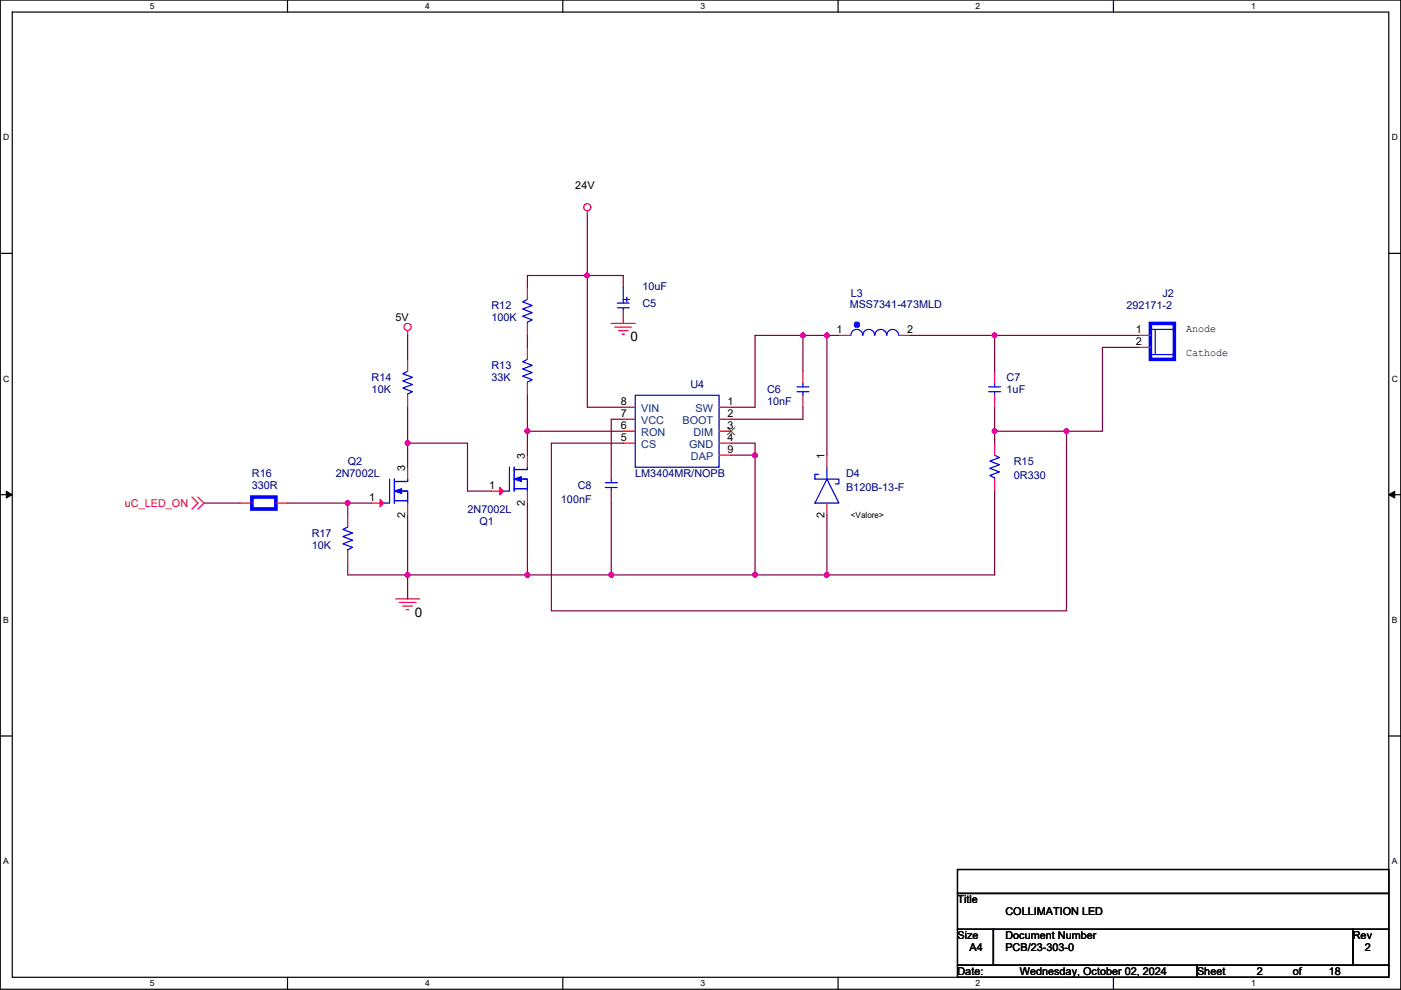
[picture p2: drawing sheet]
<svg xmlns="http://www.w3.org/2000/svg" width="297mm" height="210mm" viewBox="0 0 297 210" stroke-linecap="round" stroke-linejoin="round" font-family="sans-serif">
<path d="M.1 0h296.9v209.8h-296.9zM2.6 2.6h291.8v204.7h-291.8z" fill="none" stroke="#000" stroke-width=".25"/>
<g fill="#fff">
<path d="M31.8 .3h1v2h-1z"/>
<path d="M31.8 207.5h1v2.1h-1z"/>
</g>
<path d="M61 0v2.6M61 207.3v2.5" fill="none" stroke="#000" stroke-width=".25"/>
<g fill="#fff">
<path d="M90.1 .3h1v2h-1z"/>
<path d="M90.1 207.5h1v2.1h-1z"/>
</g>
<path d="M119.3 0v2.6M119.3 207.3v2.5" fill="none" stroke="#000" stroke-width=".25"/>
<g fill="#fff">
<path d="M148.5 .3h1v2h-1z"/>
<path d="M148.5 207.5h1v2.1h-1z"/>
</g>
<path d="M177.7 0v2.6M177.7 207.3v2.5" fill="none" stroke="#000" stroke-width=".25"/>
<g fill="#fff">
<path d="M206.9 .3h1v2h-1z"/>
<path d="M206.9 207.5h1v2.1h-1z"/>
</g>
<path d="M236.1 0v2.6M236.1 207.3v2.5" fill="none" stroke="#000" stroke-width=".25"/>
<g fill="#fff">
<path d="M265.2 .3h1v2h-1z"/>
<path d="M265.2 207.5h1v2.1h-1z"/>
<path d="M.7 28.2h1.3v2h-1.3z"/>
<path d="M295.1 28.2h1.3v2h-1.3z"/>
<path d="M.7 79.3h1.3v2.1h-1.3z"/>
<path d="M295.1 79.3h1.3v2.1h-1.3z"/>
</g>
<path d="M.1 53.7h2.5M294.4 53.7h2.6" fill="none" stroke="#000" stroke-width=".25"/>
<g fill="#fff">
<path d="M.7 130.5h1.2v2h-1.2z"/>
<path d="M295.1 130.5h1.2v2h-1.2z"/>
</g>
<path d="M.1 104.9h2.5M294.4 104.9h2.6" fill="none" stroke="#000" stroke-width=".25"/>
<path d="M1.3 104.2l1.3 .7-1.3 .7zM294.4 104.9l1.3-.7v1.4z" fill="#000" stroke="#000" stroke-width=".21"/>
<g fill="#fff">
<path d="M.7 181.7h1.2v2h-1.2z"/>
<path d="M295.1 181.7h1.2v2h-1.2z"/>
</g>
<path d="M.1 156.1h2.5M294.4 156.1h2.6M203 184.4h91.4v5.1h-91.4zM203 189.5h91.4v7.6h-91.4zM203 197.1h7.6v7.6h-7.6zM210.6 197.1h76.2v7.6h-76.2zM286.8 197.1h7.6v7.6h-7.6zM203 204.7h50.8v2.6h-50.8zM253.8 204.7h40.6v2.6h-40.6z" fill="none" stroke="#000" stroke-width=".25"/>
<g fill="none" stroke="#f00" stroke-width=".25">
<path d="M124.5 44.7v1M86.4 70.1v1M86.4 76.2v2.6M111.8 61v2.5M111.8 68.6v2.5M111.8 73.7v2.5M129.6 68.6h5.1M130.4 69.4h3.5M131.1 70.1h2.1M131.9 70.9h.5M132.1 61h.1M132.1 66.1v2.5"/>
<path d="M170.2 78.8v2.5M177.9 71.1h2.5M190.6 71.1h2.5M210.9 78.8v2.5M241.4 71.1h2.5M241.4 73.7h2.5M86.4 99.1v2.5M86.4 83.8v2.6M111.8 81.3v2.5M111.8 96.5v2.6M129.6 99.1v2.5M132.1 94h2.6"/>
<path d="M132.1 91.5h2.6M132.1 88.9h2.6M132.1 86.4h2.6M152.5 86.4h2.5M152.5 88.9h2.5M152.5 91.5h2.5M152.5 94h2.5M152.5 96.5h2.5M170.2 83.8v2.6M175.3 96.5v2.6M210.9 83.8v2.6M210.9 94v2.5"/>
<path d="M40.7 105.4l1.3 1.3-1.3 1.3M42 105.4l1.2 1.3-1.2 1.3M50.9 106.7h2.5M58.5 106.7h2.5M73.7 109.2v2.6M73.7 116.9v2.5M78.8 106.7h2.5M86.4 106.7v2.5M104.2 104.2h2.5M111.8 104.2v2.5M129.6 104.2v2.5M175.3 106.7v2.5"/>
<path d="M210.9 101.6v2.6M83.9 127h5.1M84.6 127.8h3.6M85.4 128.5h2M86.2 129.3h.5"/>
<circle cx="124.5" cy="43.9" r=".76"/>
<circle cx="86.4" cy="69.3" r=".76"/>
</g>
<g fill="none" stroke="#00f" stroke-width=".25">
<path d="M86.4 78.8l-1 .5 2 .7-2 .8 2 .8-2 .7 2 .8-1 .5v.2M111.8 63.5l-1 .5 2 .8-2 .8 2 .7-2 .8 2 .7-1 .5v.3M111.8 76.2l-1 .5 2 .8-2 .8 2 .7-2 .8 2 .7-1 .5v.3M130.9 64.3h2.5M130.9 65.3h2.5M132.1 65.3v.8M132.1 61v3.3M132.4 63.5h1M132.9 63v1M180.4 71.1a1.26 1.26 0 0 1 1.3-1.2 1.26 1.26 0 0 1 1.2 1.2 1.27 1.27 0 0 1 1.3-1.2 1.27 1.27 0 0 1 1.3 1.2 1.27 1.27 0 0 1 1.2-1.2 1.27 1.27 0 0 1 1.3 1.2 1.27 1.27 0 0 1 1.3-1.2 1.27 1.27 0 0 1 1.2 1.2M181.2 68.6l1 .5M181.2 68.6v.5l.2 .3"/>
<path d="M181.2 68.6l.2-.3h.5l-.5 1.1M181.4 68.3l.5 1.1M181.4 69.4h.5M181.9 68.3l.3 .3v.5M182.2 69.1l-.3 .3M182.2 68.6l-1 .5M243.9 69.9h5.1M243.9 75.2h5.1M244.9 69.9v5.3M108 99.1v5.1h-1.3M109 99.1v5.1M109.3 99.6h2.5v-.5v.5h-2.8"/>
<path d="M134.7 83.8h17.8v15.3h-17.8zM169 83.1h2.5M169 82.1h2.5M170.2 81.3v.8M170.2 83.1v.7M175.3 99.1v2.5M209.6 83.1h2.6M209.6 82.1h2.6M210.9 81.3v.8M210.9 83.1v.7M210.9 96.5l1 .5-2 .8 2 .8-2 .7 2 .8-2 .8 1 .5v.2M73.7 111.8l-1 .5 2 .8-2 .7 2 .8-2 .7 2 .8-1 .5v.3"/>
<path d="M82.6 101.6v5.1h-1.3M83.6 106.2h2.8M83.6 101.6v5.1M83.9 106.2h2.3M83.9 102.1h2.5v-.5v.5h-2.8M84.9 104.2h1.5v2.5v-2.5h-1M109 103.7h2.8M109.3 103.7h2.3M110.3 101.6h1.5v2.6v-2.6h-1M128.3 102.4h2.6M128.3 103.4h2.6M129.6 103.4v.8"/>
<path d="M129.6 101.6v.8M173.5 100.6h-.7v1h5.1v1h-.8M175.3 101.6l2.6 5.1h-5.1z"/>
</g>
<g fill="#00f" stroke="#00f" stroke-width=".25">
<path d="M83.6 104.2l1.6-.5v1z" fill-rule="evenodd"/>
<path d="M109 101.6l1.6-.5v1z" fill-rule="evenodd"/>
</g>
<g fill="#f00" stroke="#f00" stroke-width=".25">
<path d="M80.6 105.9l.7 .8-.7 .8z"/>
<path d="M106 103.4l.7 .8-.7 .7z"/>
</g>
<path d="M243.9 68.6h5.1v7.6h-5.1zM53.4 105.4h5.1v2.6h-5.1z" fill="none" stroke="#00f" stroke-width=".76"/>
<path d="M154.2 90.7l1.6 1.5M155.8 90.7l-1.6 1.5" fill="none" stroke="#804000" stroke-width=".21"/>
<g fill="none" stroke="#800040" stroke-width=".25">
<path d="M124.5 58.4h-12.7v2.6M124.5 58.4v28h7.6M124.5 45.7v12.7M124.5 58.4h7.6v2.6M86.4 71.1v5.1M111.8 71.1v2.6M170.2 71.1h-10.1v15.3h-5.1M175.3 71.1v25.4M177.9 71.1h-7.7v7.7M193.1 71.1h17.8M210.9 71.1h30.5M210.9 71.1v7.7"/>
<path d="M241.4 73.7h-7.7v17.8h-7.6M86.4 94h12.7v10.2h5.1M86.4 86.4v7.6M86.4 94v5.1M111.8 91.5h20.3M111.8 83.8v7.7M111.8 91.5v5M132.1 88.9h-2.5v10.2M155 94h5.1v2.5M155 96.5h5.1v25.4M170.2 86.4v2.5h-15.2M210.9 86.4v5.1"/>
<path d="M210.9 91.5h15.2M210.9 91.5v2.5M226.1 91.5v38.1h-109.2v-35.6h15.2M43.2 106.7h7.7M61 106.7h12.7M73.7 106.7h5.1M73.7 106.7v2.5M73.7 119.4v2.5h12.7M86.4 109.2v12.7M111.8 106.7v15.2M129.6 106.7v15.2M175.3 109.2v12.7"/>
<path d="M210.9 104.2v17.7h-35.6M86.4 121.9v5.1M86.4 121.9h25.4M111.8 121.9h48.3M160.1 121.9h15.2"/>
</g>
<g fill="#f0f" stroke="#f0f" stroke-width=".25">
<circle cx="170.2" cy="71.1" r=".5"/>
<circle cx="175.3" cy="71.1" r=".5"/>
<circle cx="210.9" cy="71.1" r=".5"/>
<circle cx="86.4" cy="94" r=".5"/>
<circle cx="111.8" cy="91.4" r=".5"/>
<circle cx="210.9" cy="91.4" r=".5"/>
<circle cx="160.1" cy="96.5" r=".5"/>
<circle cx="160.1" cy="121.9" r=".5"/>
<circle cx="73.7" cy="106.7" r=".5"/>
<circle cx="111.8" cy="121.9" r=".5"/>
<circle cx="129.6" cy="121.9" r=".5"/>
<circle cx="86.4" cy="121.9" r=".5"/>
<circle cx="175.3" cy="121.9" r=".5"/>
<circle cx="226.1" cy="91.4" r=".5"/>
<circle cx="124.5" cy="58.4" r=".5"/>
</g>
<g font-size="2.8">
<text x="133.7" y="72.4">0</text>
<text x="87.9" y="130.8">0</text>
</g>
<g font-size="2.3">
<text x="122" y="40.2">24V</text>
<text x="83.9" y="68.1">5V</text>
<text x="177.4" y="70.6">1</text>
<text x="192.3" y="70.6">2</text>
<text x="240.9" y="70.6">1</text>
<text x="251.5" y="70.4">Anode</text>
<text x="240.9" y="73.2">2</text>
<text x="251.5" y="75.5">Cathode</text>
<text x="131.6" y="88.4">7</text>
<text x="131.6" y="85.9">8</text>
<text x="154.2" y="85.9">1</text>
<text x="154.2" y="88.4">2</text>
<text x="131.6" y="93.5">5</text>
<text x="131.6" y="90.9">6</text>
<text x="154.2" y="93.5">4</text>
<text x="154.2" y="90.9">3</text>
<text x="85.9" y="99.8" transform="rotate(-90 85.9 99.8)">3</text>
<text x="111.3" y="97.3" transform="rotate(-90 111.3 97.3)">3</text>
<text x="154.2" y="96">9</text>
<text x="174.8" y="97.3" transform="rotate(-90 174.8 97.3)">1</text>
<text x="78.3" y="106.2">1</text>
<text x="103.7" y="103.6">1</text>
<text x="111.3" y="107.2" transform="rotate(-90 111.3 107.2)">2</text>
<text x="85.9" y="109.8" transform="rotate(-90 85.9 109.8)">2</text>
<text x="174.8" y="109.8" transform="rotate(-90 174.8 109.8)">2</text>
<text x="203" y="191.6">Title</text>
<text x="213.2" y="194.1">COLLIMATION LED</text>
<text x="203" y="199.2">Size</text>
<text x="205.5" y="201.7">A4</text>
<text x="213.2" y="199.2">Document Number</text>
<text x="213.2" y="201.7">PCB/23-303-0</text>
<text x="286.8" y="199.2">Rev</text>
<text x="289.4" y="201.7">2</text>
<text x="203" y="206.8">Date:</text>
<text x="216.2" y="206.8">Wednesday, October 02, 2024</text>
<text x="253.8" y="206.8">Sheet</text>
<text x="266.5" y="206.8">2</text>
<text x="274.1" y="206.8">of</text>
<text x="281.7" y="206.8">18</text>
</g>
<g font-size="2.3" fill="#000080">
<text x="104.2" y="65.6">R12</text>
<text x="136.2" y="65.1">C5</text>
<text x="136.2" y="61.5">10uF</text>
<text x="180.1" y="65.3">MSS7341-473MLD</text>
<text x="180.4" y="63">L3</text>
<text x="238.8" y="65.6">292171-2</text>
<text x="246.4" y="63">J2</text>
<text x="104.2" y="68.1">100K</text>
<text x="78.8" y="80.8">R14</text>
<text x="78.8" y="83.4">10K</text>
<text x="104.2" y="78.3">R13</text>
<text x="104.2" y="80.8">33K</text>
<text x="146.4" y="82.3">U4</text>
<text x="162.6" y="83.4">C6</text>
<text x="213.4" y="80.8">C7</text>
<text x="213.4" y="83.4">1uF</text>
<text x="162.6" y="85.9">10nF</text>
<text x="53.4" y="101.1">R16</text>
<text x="71.2" y="101.1">2N7002L</text>
<text x="73.7" y="98.6">Q2</text>
<text x="134.7" y="101.1">LM3404MR/NOPB</text>
<text x="179.4" y="101.1">D4</text>
<text x="214.9" y="98.6">R15</text>
<text x="214.9" y="101.6">0R330</text>
<text x="53.4" y="103.7">330R</text>
<text x="118.9" y="106.7">100nF</text>
<text x="122.5" y="103.7">C8</text>
<text x="179.4" y="104.2">B120B-13-F</text>
<text x="66.1" y="113.8">R17</text>
<text x="99.1" y="108.8">2N7002L</text>
<text x="101.7" y="111.3">Q1</text>
<text x="66.1" y="116.4">10K</text>
</g>
<g font-size="2.3" fill="#004080">
<text x="136" y="90">VCC</text>
<text x="136" y="87.4">VIN</text>
<text x="144.7" y="90">BOOT</text>
<text x="147.4" y="87.4">SW</text>
<text x="136" y="95">CS</text>
<text x="136" y="92.5">RON</text>
<text x="146.1" y="95">GND</text>
<text x="147" y="92.5">DIM</text>
<text x="146.5" y="97.6">DAP</text>
</g>
<text font-size="2.3" fill="#f00" x="26.5" y="107.5">uC_LED_ON</text>
<g font-size="1.8">
<text x="31.8" y="1.9">5</text>
<text x="90.1" y="1.9">4</text>
<text x="148.5" y="1.9">3</text>
<text x="206.9" y="1.9">2</text>
<text x="265.2" y="1.9">1</text>
<text x=".7" y="29.8">D</text>
<text x="295.1" y="29.8">D</text>
<text x=".7" y="81">C</text>
<text x="295.1" y="81">C</text>
<text x="180.4" y="109.9">&lt;Valore&gt;</text>
<text x=".7" y="132.1">B</text>
<text x="295.1" y="132.1">B</text>
<text x=".7" y="183.3">A</text>
<text x="295.1" y="183.3">A</text>
<text x="31.8" y="209.2">5</text>
<text x="90.1" y="209.2">4</text>
<text x="148.5" y="209.2">3</text>
<text x="206.9" y="209.2">2</text>
<text x="265.2" y="209.2">1</text>
</g>
</svg>
